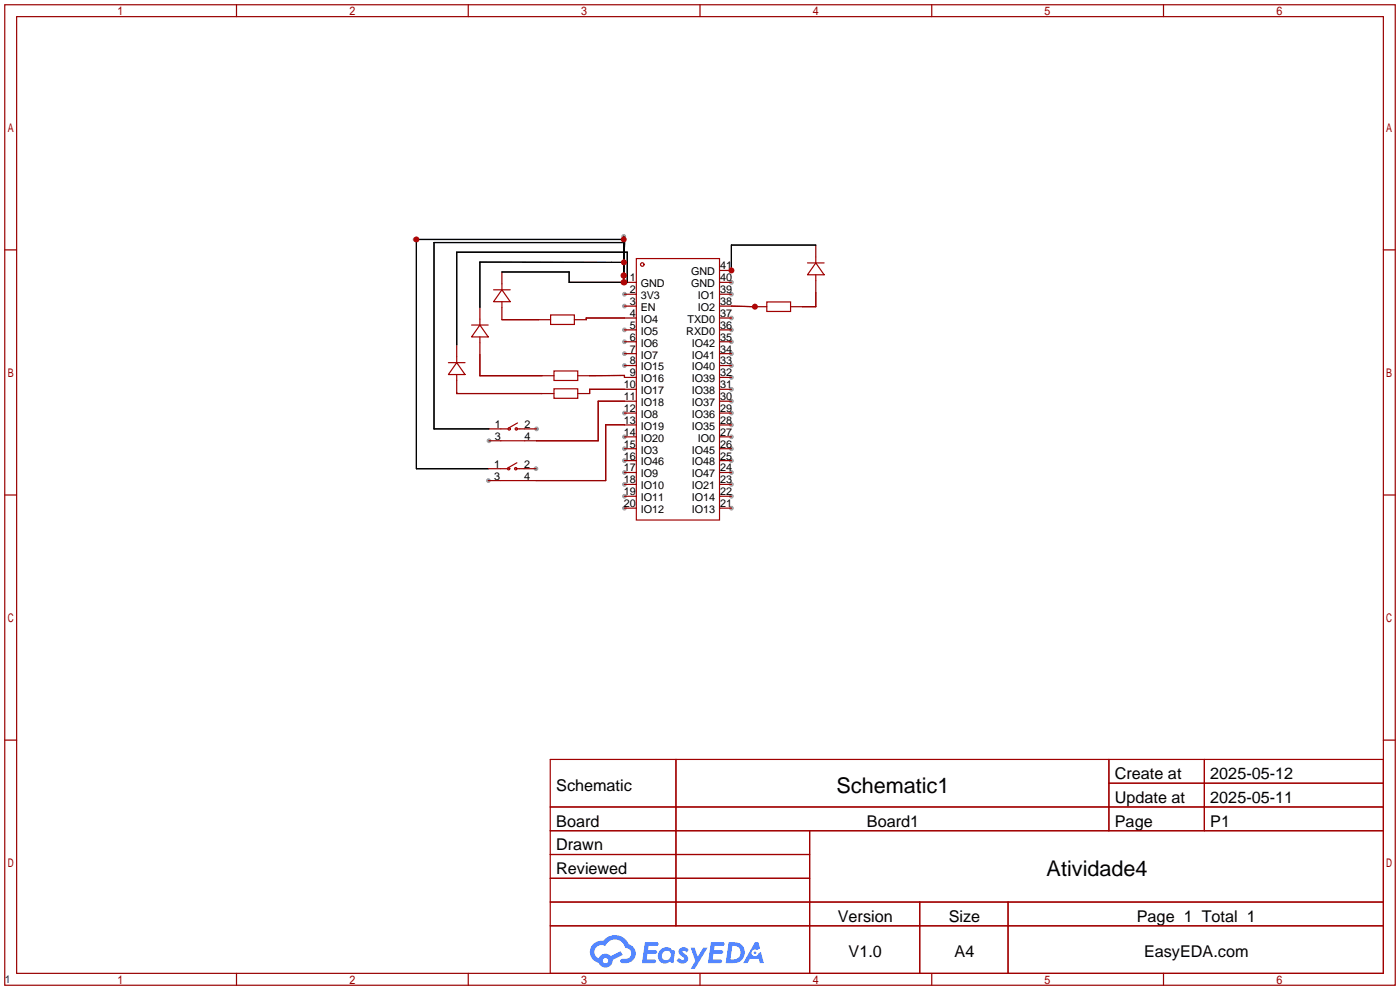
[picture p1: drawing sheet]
<svg xmlns="http://www.w3.org/2000/svg" width="299mm" height="212mm" viewBox="0 0 299 212" stroke-linecap="round" stroke-linejoin="round" font-family="sans-serif">
<g fill="#999">
<circle cx="133.5" cy="62.9" r=".51"/>
<circle cx="133.5" cy="65.4" r=".51"/>
<circle cx="133.5" cy="70.5" r=".51"/>
<circle cx="133.5" cy="73" r=".51"/>
<circle cx="133.5" cy="75.6" r=".51"/>
<circle cx="133.5" cy="78.1" r=".51"/>
<circle cx="133.5" cy="88.3" r=".51"/>
<circle cx="133.5" cy="93.4" r=".51"/>
<circle cx="133.5" cy="95.9" r=".51"/>
<circle cx="133.5" cy="98.4" r=".51"/>
<circle cx="133.5" cy="101" r=".51"/>
<circle cx="133.5" cy="103.5" r=".51"/>
<circle cx="133.5" cy="106.1" r=".51"/>
<circle cx="133.5" cy="108.6" r=".51"/>
<circle cx="156.3" cy="108.6" r=".51"/>
<circle cx="156.3" cy="106.1" r=".51"/>
<circle cx="156.3" cy="103.5" r=".51"/>
<circle cx="156.3" cy="101" r=".51"/>
<circle cx="156.3" cy="98.4" r=".51"/>
<circle cx="156.3" cy="95.9" r=".51"/>
<circle cx="156.3" cy="93.4" r=".51"/>
<circle cx="156.3" cy="90.8" r=".51"/>
<circle cx="156.3" cy="88.3" r=".51"/>
<circle cx="156.3" cy="85.7" r=".51"/>
<circle cx="156.3" cy="83.2" r=".51"/>
<circle cx="156.3" cy="80.7" r=".51"/>
<circle cx="156.3" cy="78.1" r=".51"/>
<circle cx="156.3" cy="75.6" r=".51"/>
<circle cx="156.3" cy="73" r=".51"/>
<circle cx="156.3" cy="70.5" r=".51"/>
<circle cx="156.3" cy="68" r=".51"/>
<circle cx="156.3" cy="62.9" r=".51"/>
<circle cx="156.3" cy="60.3" r=".51"/>
<circle cx="104.5" cy="94.2" r=".51"/>
<circle cx="114.7" cy="91.7" r=".51"/>
<circle cx="104.4" cy="102.7" r=".51"/>
<circle cx="114.5" cy="100.2" r=".51"/>
<circle cx="156.4" cy="57.8" r=".51"/>
<circle cx="161.3" cy="65.4" r=".51"/>
<circle cx="133.3" cy="50.5" r=".51"/>
<circle cx="88.7" cy="51.2" r=".51"/>
</g>
<g fill="none" stroke="#900" stroke-width=".25">
<path d="M1 1h297.2v209.6h-297.2zM3.6 3.6h292.1v204.4h-292.1zM50.5 1v2.6M100.1 1v2.6M149.6 1v2.6M199.1 1v2.6M248.7 1v2.6M1 53.4h2.6M295.7 53.4h2.5M1 105.8h2.6M295.7 105.8h2.5M1 158.2h2.6"/>
<path d="M295.7 158.2h2.5M50.5 208v2.6M100.1 208v2.6M149.6 208v2.6M199.1 208v2.6M248.7 208v2.6"/>
</g>
<g fill="none" stroke="#a10000" stroke-width=".25">
<path d="M117.6 162.3h178.1v45.7h-178.1zM117.6 172.5h178.1M117.6 177.5h178.1M144.5 162.3v35.6M173 177.5v30.5M237 162.3v15.2M237 167.4h58.7M257.4 162.3v15.2M117.6 182.6h55.4M117.6 192.8h178.1M117.6 187.7h55.4M117.6 197.9h178.1"/>
<path d="M196.6 192.8v15.2M215.4 192.8v15.2"/>
</g>
<g fill="#5487ff">
<path d="M145.3 202.7a1.3 1.3 0 0 1 1.9 .3l-.4 .6a.54 .54 0 0 0-.9-.2l.1 .2a1.34 1.34 0 0 1 .9 1.8 1.47 1.47 0 0 1-2.3-.1l.5-.6 .8 .5a.31 .31 0 0 0 .4-.3 .31 .31 0 0 0-.3-.4 1.12 1.12 0 0 1-.7-1.8z"/>
<path d="M147.6 202.5h.9l.6 2 1.2-2h.9l-2.7 4.6h-.9l1-1.7z"/>
<path d="M137.8 201.4h1.7a1.31 1.31 0 0 1 1.2 .2 .4 .4 0 0 1-.3 .5l-1.8 .1-.1 .9h1.6a.4 .4 0 0 1 .4 .4 .4 .4 0 0 1-.5 .4h-1.6l-.2 1.2h1.4a.46 .46 0 0 1 .5 0 .46 .46 0 0 1 .1 .5l-.4 .2h-2.6z"/>
<path d="M151.9 201.4h1.7a1.32 1.32 0 0 1 1.2 .2 .39 .39 0 0 1-.3 .5l-1.8 .1-.1 .9h1.6a.4 .4 0 0 1 .4 .4 .4 .4 0 0 1-.4 .4h-1.7l-.2 1.2h1.4a.46 .46 0 0 1 .5 0 .46 .46 0 0 1 .1 .5l-.4 .2h-2.6z"/>
<path d="M161.3 201.4h.8l.3 1.3-.6 .4a.75 .75 0 0 0-1.1 .3 .75 .75 0 0 0 .5 1 .75 .75 0 0 0 .9-.7l.5-.2 .6 2.3h-.8l-.3-.9h-1.8l-.5 .9h-1z"/>
<path d="M155.7 201.4l-.6 4.4h1.5a2.27 2.27 0 0 0 2.6-2.2 2.27 2.27 0 0 0-2.7-2.2zM156.5 202.1a1.5 1.5 0 0 1 1.8 1.6 1.5 1.5 0 0 1-1.9 1.4h-.3z"/>
<path d="M141.2 203a1.6 1.6 0 0 0-.3 2.3 1.6 1.6 0 0 0 2.3 .2l.7 .3 .3-2.4-.1-.3-.5-.1a1.58 1.58 0 0 0-2.4 0zM141.8 203.5a.98 .98 0 0 1 1.6 .4 .98 .98 0 0 1-1.1 1.3 .94 .94 0 0 1-.9-.7 .94 .94 0 0 1 .4-1z"/>
<path d="M126.8 201.8a2.37 2.37 0 0 0 1.1 4 1.54 1.54 0 0 0 1.8 1 1.54 1.54 0 0 0 1.2-1.6l2.2-1.1-.5-.8-2 1a1.57 1.57 0 0 0-2.7 .5 1.5 1.5 0 0 1-.7-2.1 1.5 1.5 0 0 1 2.2-.5 2.23 2.23 0 0 1 2.3-1.4 2.23 2.23 0 0 1 2 1.8 1.16 1.16 0 0 1 1.2 1.1 1.16 1.16 0 0 1-1.1 1.2h-.7a.47 .47 0 0 0-.5 .4 .47 .47 0 0 0 .4 .5 2.17 2.17 0 0 0 2.5-.9 2.17 2.17 0 0 0-.3-2.7l-.8-.4a3.2 3.2 0 0 0-5.5-.7l-1.1 .1zM128.8 205.3a.6 .6 0 0 1 1.2 0 .6 .6 0 0 1-1.2 0z"/>
<circle cx="161.4" cy="203.6" r=".28"/>
</g>
<g fill="none" stroke="#a10000" stroke-width=".25">
<path d="M136 55.3h17.8v55.8h-17.8zM172.6 56.2h3.5M174.4 56.2l1.7 2.5h-3.5zM174.4 54.9v1.3M174.4 58.7v1.3M95.8 77.5h3.6M97.6 77.5l1.8 2.5h-3.6zM97.6 76.2v1.3M100.8 69.5h3.5M102.6 69.5l1.7 2.5h-3.5zM102.6 68.2v1.3M102.6 72v1.3"/>
<path d="M105.5 61.9h3.5M107.3 61.9l1.7 2.6h-3.5zM107.3 60.7v1.2M107.3 64.5v1.2M117.7 67.3h5.1v2h-5.1zM118.4 79.3h5.1v2h-5.1zM163.9 64.5h5.1v2.1h-5.1zM97.6 80v1.3M107 91.7h1.8M107 94.2h5.1M110.4 91.7h1.7M110.5 98.9l-1.8 1"/>
<path d="M110.6 90.4l-1.8 1M118.4 83.1h5.1v2h-5.1zM106.9 100.2h1.8M106.9 102.7h5.1M110.2 100.2h1.8"/>
<circle cx="137.3" cy="56.5" r=".38"/>
<circle cx="108.8" cy="91.7" r=".25"/>
<circle cx="110.4" cy="91.7" r=".25"/>
<circle cx="108.7" cy="100.2" r=".25"/>
<circle cx="110.2" cy="100.2" r=".25"/>
</g>
<g fill="none" stroke="#870000" stroke-width=".25">
<path d="M107.3 58.1v2.6M153.8 57.8h2.5M174.4 52.4v2.5M174.4 60v2.5M97.6 73.7v2.5M102.6 65.7v2.5M102.6 73.3v2.5M107.3 65.7v2.6M115.1 68.3h2.6M122.8 68.3h2.5M133.5 60.3h2.5M133.5 62.9h2.5"/>
<path d="M133.5 65.4h2.5M133.5 68h2.5M133.5 70.5h2.5M133.5 73h2.5M133.5 75.6h2.5M133.5 78.1h2.5M153.8 60.3h2.5M153.8 62.9h2.5M153.8 65.4h2.5M153.8 68h2.5M153.8 70.5h2.5M153.8 73h2.5"/>
<path d="M153.8 75.6h2.5M153.8 78.1h2.5M161.3 65.5h2.6M169 65.5h2.5M97.6 81.3v2.6M104.5 94.2h2.5M104.5 91.7h2.5M112.1 94.2h2.6M112.1 91.7h2.6M115.9 80.3h2.5M115.9 84.1h2.5M123.5 80.3h2.5"/>
<path d="M123.5 84.1h2.5M133.5 80.7h2.5M133.5 83.2h2.5M133.5 85.7h2.5M133.5 88.3h2.5M133.5 90.8h2.5M133.5 93.4h2.5M133.5 95.9h2.5M133.5 98.4h2.5M153.8 80.7h2.5M153.8 83.2h2.5M153.8 85.7h2.5"/>
<path d="M153.8 88.3h2.5M153.8 90.8h2.5M153.8 93.4h2.5M153.8 95.9h2.5M153.8 98.4h2.5M104.4 102.7h2.5M104.4 100.2h2.5M112 102.7h2.5M112 100.2h2.5M133.5 101h2.5M133.5 103.5h2.5M133.5 106.1h2.5"/>
<path d="M133.5 108.6h2.5M153.8 101h2.5M153.8 103.5h2.5M153.8 106.1h2.5M153.8 108.6h2.5"/>
</g>
<path d="M88.7 51.2h44.6M89 51.2v49h15.4M107.3 58.1h14.3v2.2h12.5v-6.4h-36.5v19.8M133.3 58.9v1.4M133.3 58.9h.1M133.3 51.2v4.9M133.3 50.5v.7M133.3 56.1v2.8M133.3 56.1l-30.7-.1v9.7M133.3 56.1l.2-4.3h-40.7v39.9h11.7M133.3 56.1v4.2M174.4 52.4h-18.1l.1 5.4" fill="none" stroke="#000" stroke-width=".25"/>
<path d="M102.6 75.8v4.5h13.3M107.3 68.3h7.8M133.5 68h-8.2v.3M156.3 65.4l5 .1v-.1M174.4 62.5v3h-2.9M97.6 83.9v.2h18.3M126 80.3l7.5-.1v.5M133.5 83.2h-7.5v.9M133.5 85.7h-5.7v8.5h-13.1M133.5 90.8h-4.1v11.9h-14.9" fill="none" stroke="#900" stroke-width=".25"/>
<g fill="#c00">
<circle cx="156.3" cy="57.8" r=".64"/>
<circle cx="161.3" cy="65.5" r=".63"/>
<circle cx="133.3" cy="60.3" r=".64"/>
<circle cx="133.3" cy="58.9" r=".64"/>
<circle cx="133.3" cy="58.9" r=".63"/>
<circle cx="133.3" cy="56.1" r=".63"/>
<circle cx="133.3" cy="51.2" r=".63"/>
<circle cx="89" cy="51.2" r=".63"/>
<circle cx="133.5" cy="60.3" r=".64"/>
</g>
<g font-size="4.6">
<text x="178.8" y="169.4">Schematic1</text>
<text x="223.7" y="187.2">Atividade4</text>
</g>
<g font-size="3.5">
<text x="238.3" y="166.5">Create at</text>
<text x="258.7" y="166.5">2025-05-12</text>
<text x="118.9" y="169.1">Schematic</text>
<text x="238.3" y="171.6">Update at</text>
<text x="258.7" y="171.6">2025-05-11</text>
<text x="118.9" y="176.7">Board</text>
<text x="185.3" y="176.7">Board1</text>
<text x="238.3" y="176.7">Page</text>
<text x="258.7" y="176.7">P1</text>
<text x="118.9" y="181.8">Drawn</text>
<text x="118.9" y="186.8">Reviewed</text>
<text x="179.1" y="197">Version</text>
<text x="202.8" y="197">Size</text>
<text x="243" y="197">Page 1 Total 1</text>
<text x="181.4" y="204.6">V1.0</text>
<text x="204" y="204.6">A4</text>
<text x="244.5" y="204.6">EasyEDA.com</text>
</g>
<g font-size="2.3">
<text x="147.7" y="58.8">GND</text>
<text x="153.9" y="57.6">41</text>
<text x="134.6" y="60.1">1</text>
<text x="134.6" y="62.7">2</text>
<text x="134.6" y="65.2">3</text>
<text x="136.9" y="61.4">GND</text>
<text x="136.9" y="63.9">3V3</text>
<text x="147.7" y="61.4">GND</text>
<text x="149.1" y="63.9">IO1</text>
<text x="153.9" y="65.2">38</text>
<text x="153.9" y="62.7">39</text>
<text x="153.9" y="60.1">40</text>
<text x="134.6" y="67.7">4</text>
<text x="134.6" y="70.3">5</text>
<text x="136.9" y="66.5">EN</text>
<text x="136.9" y="69">IO4</text>
<text x="136.9" y="71.5">IO5</text>
<text x="146.7" y="71.5">RXD0</text>
<text x="146.9" y="69">TXD0</text>
<text x="149.1" y="66.5">IO2</text>
<text x="153.9" y="70.3">36</text>
<text x="153.9" y="67.7">37</text>
<text x="134.6" y="72.8">6</text>
<text x="134.6" y="75.4">7</text>
<text x="134.6" y="77.9">8</text>
<text x="136.9" y="74.1">IO6</text>
<text x="136.9" y="76.6">IO7</text>
<text x="147.8" y="76.6">IO41</text>
<text x="147.8" y="74.1">IO42</text>
<text x="153.9" y="77.9">33</text>
<text x="153.9" y="75.4">34</text>
<text x="153.9" y="72.8">35</text>
<text x="133.3" y="83">10</text>
<text x="134.6" y="80.4">9</text>
<text x="136.9" y="79.2">IO15</text>
<text x="136.9" y="81.7">IO16</text>
<text x="147.8" y="81.7">IO39</text>
<text x="147.8" y="79.2">IO40</text>
<text x="153.9" y="83">31</text>
<text x="153.9" y="80.4">32</text>
<text x="133.3" y="85.5">11</text>
<text x="133.3" y="88.1">12</text>
<text x="136.9" y="84.2">IO17</text>
<text x="136.9" y="86.8">IO18</text>
<text x="136.9" y="89.3">IO8</text>
<text x="147.8" y="89.3">IO36</text>
<text x="147.8" y="86.8">IO37</text>
<text x="147.8" y="84.2">IO38</text>
<text x="153.9" y="88.1">29</text>
<text x="153.9" y="85.5">30</text>
<text x="105.8" y="94">3</text>
<text x="105.8" y="91.4">1</text>
<text x="112.1" y="94">4</text>
<text x="112.1" y="91.4">2</text>
<text x="133.3" y="90.6">13</text>
<text x="133.3" y="93.1">14</text>
<text x="133.3" y="95.7">15</text>
<text x="136.9" y="91.9">IO19</text>
<text x="136.9" y="94.4">IO20</text>
<text x="147.8" y="91.9">IO35</text>
<text x="149.1" y="94.4">IO0</text>
<text x="153.9" y="95.7">26</text>
<text x="153.9" y="93.1">27</text>
<text x="153.9" y="90.6">28</text>
<text x="105.6" y="99.9">1</text>
<text x="112" y="99.9">2</text>
<text x="133.3" y="98.2">16</text>
<text x="133.3" y="100.8">17</text>
<text x="136.9" y="96.9">IO3</text>
<text x="136.9" y="99.5">IO46</text>
<text x="147.8" y="99.5">IO48</text>
<text x="147.8" y="96.9">IO45</text>
<text x="153.9" y="100.8">24</text>
<text x="153.9" y="98.2">25</text>
<text x="105.6" y="102.5">3</text>
<text x="112" y="102.5">4</text>
<text x="133.3" y="103.3">18</text>
<text x="133.3" y="105.8">19</text>
<text x="136.9" y="102">IO9</text>
<text x="136.9" y="104.6">IO10</text>
<text x="136.9" y="107.1">IO11</text>
<text x="147.8" y="107.1">IO14</text>
<text x="147.8" y="104.6">IO21</text>
<text x="147.8" y="102">IO47</text>
<text x="153.9" y="105.8">22</text>
<text x="153.9" y="103.3">23</text>
<text x="133.3" y="108.4">20</text>
<text x="136.9" y="109.6">IO12</text>
<text x="147.8" y="109.6">IO13</text>
<text x="153.9" y="108.4">21</text>
</g>
<text font-size="2.3" fill="#000080" x="1" y="210.1">1</text>
</svg>
